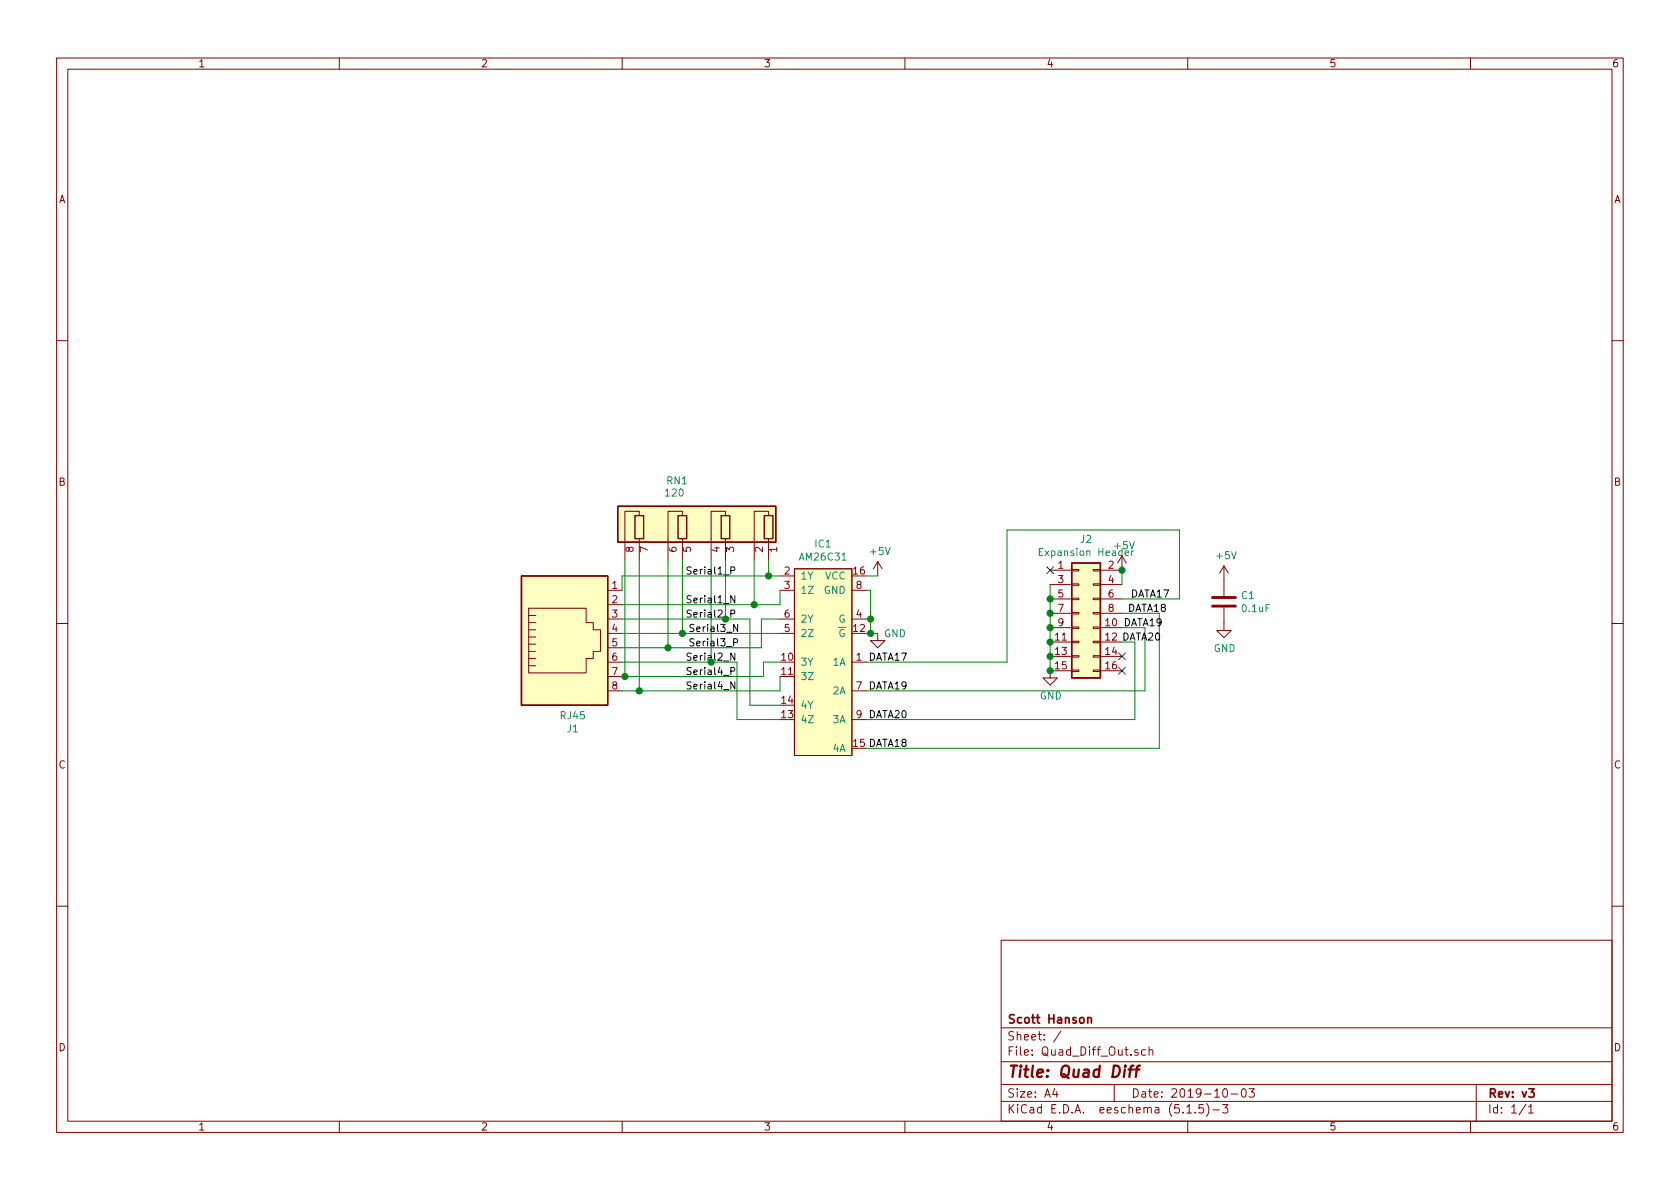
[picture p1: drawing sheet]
EESchema Schematic File Version 4
EELAYER 30 0
EELAYER END
$Descr A4 11693 8268
encoding utf-8
Sheet 1 1
Title "Quad Diff"
Date "2019-10-03"
Rev "v3"
Comp "Scott Hanson"
Comment1 ""
Comment2 ""
Comment3 ""
Comment4 ""
$EndDescr
$Comp
L Device:C C1
U 1 1
P 8520 4180
F 0 "C1" H 8635 4226 50  0000 L CNN
F 1 "0.1uF" H 8635 4135 50  0000 L CNN
F 2 "Capacitor_THT:C_Rect_L7.0mm_W2.0mm_P5.00mm" H 8558 4030 50  0001 C CNN
F 3 "~" H 8520 4180 50  0001 C CNN
F 4 "478-7336-1-ND" H 8520 4180 50  0001 C CNN "Digikey PN"
	1    8520 4180
	1    0    0    -1  
$EndComp
$Comp
L Connector:RJ45 J1
U 1 1
P 3930 4400
F 0 "J1" H 3987 5067 50  0000 C CNN
F 1 "RJ45" H 3987 4976 50  0000 C CNN
F 2 "Connector_RJ:RJ45_Amphenol_54602-x08_Horizontal" V 3930 4425 50  0001 C CNN
F 3 "~" V 3930 4425 50  0001 C CNN
F 4 "AE10392-ND" H 3930 4400 50  0001 C CNN "Digikey PN"
	1    3930 4400
	1    0    0    1   
$EndComp
$Comp
L power:+5V #PWR014
U 1 1
P 7810 3960
F 0 "#PWR014" H 7810 3810 50  0001 C CNN
F 1 "+5V" H 7825 4133 50  0000 C CNN
F 2 "" H 7810 3960 50  0001 C CNN
F 3 "" H 7810 3960 50  0001 C CNN
	1    7810 3960
	1    0    0    -1  
$EndComp
NoConn ~ 7310 3960
Wire Wire Line
	7810 3960 7810 4060
$Comp
L power:+5V #PWR015
U 1 1
P 8520 4030
F 0 "#PWR015" H 8520 3880 50  0001 C CNN
F 1 "+5V" H 8535 4203 50  0000 C CNN
F 2 "" H 8520 4030 50  0001 C CNN
F 3 "" H 8520 4030 50  0001 C CNN
	1    8520 4030
	1    0    0    -1  
$EndComp
$Comp
L power:GND #PWR016
U 1 1
P 8520 4330
F 0 "#PWR016" H 8520 4080 50  0001 C CNN
F 1 "GND" H 8525 4157 50  0000 C CNN
F 2 "" H 8520 4330 50  0001 C CNN
F 3 "" H 8520 4330 50  0001 C CNN
	1    8520 4330
	1    0    0    -1  
$EndComp
Wire Wire Line
	7810 4160 8210 4160
Wire Wire Line
	8210 4160 8210 3680
Wire Wire Line
	7810 4260 8070 4260
Wire Wire Line
	8070 4260 8070 5200
Wire Wire Line
	7810 4360 7970 4360
Wire Wire Line
	7970 4360 7970 4800
Text Label 7870 4160 0    50   ~ 0
DATA17
Text Label 7850 4260 0    50   ~ 0
DATA18
Text Label 7820 4360 0    50   ~ 0
DATA19
Text Label 7810 4460 0    50   ~ 0
DATA20
Wire Wire Line
	7310 4060 7310 4160
Connection ~ 7810 3960
$Comp
L Connector_Generic:Conn_02x08_Odd_Even J2
U 1 1
P 7510 4260
F 0 "J2" H 7560 4777 50  0000 C CNN
F 1 "Expansion Header" H 7560 4686 50  0000 C CNN
F 2 "Connector_PinSocket_2.54mm:PinSocket_2x08_P2.54mm_Vertical" H 7510 4260 50  0001 C CNN
F 3 "~" H 7510 4260 50  0001 C CNN
F 4 "S7111-ND" H 7510 4260 50  0001 C CNN "Digikey PN"
	1    7510 4260
	1    0    0    -1  
$EndComp
$Comp
L power:GND #PWR013
U 1 1
P 7310 4660
F 0 "#PWR013" H 7310 4410 50  0001 C CNN
F 1 "GND" H 7315 4487 50  0000 C CNN
F 2 "" H 7310 4660 50  0001 C CNN
F 3 "" H 7310 4660 50  0001 C CNN
	1    7310 4660
	1    0    0    -1  
$EndComp
Wire Wire Line
	7810 4460 7900 4460
Wire Wire Line
	7900 4460 7900 5000
Wire Wire Line
	7310 4160 7310 4260
Connection ~ 7310 4160
Connection ~ 7310 4660
Connection ~ 7310 4260
Wire Wire Line
	7310 4260 7310 4360
Connection ~ 7310 4360
Wire Wire Line
	7310 4360 7310 4460
Connection ~ 7310 4460
Wire Wire Line
	7310 4460 7310 4560
Connection ~ 7310 4560
Wire Wire Line
	7310 4560 7310 4660
NoConn ~ 7810 4560
NoConn ~ 7810 4660
$Comp
L AM26C31:AM26C31 IC1
U 1 1
P 5730 4600
F 0 "IC1" H 5730 5425 50  0000 C CNN
F 1 "AM26C31" H 5730 5334 50  0000 C CNN
F 2 "Package_DIP:DIP-16_W7.62mm" H 5530 3800 50  0001 L CNN
F 3 "http://www.ti.com.cn/cn/lit/ds/symlink/am26c31.pdf" H 5530 3700 50  0001 L CNN
F 4 "4975637" H 5530 3600 50  0001 L CNN "Farnell"
F 5 "296-6785-5-ND" H 5730 4600 50  0001 C CNN "Digikey PN"
	1    5730 4600
	-1   0    0    -1  
$EndComp
Wire Wire Line
	5430 4000 5350 4000
Wire Wire Line
	4330 4000 4330 4100
Wire Wire Line
	4330 4200 5250 4200
Wire Wire Line
	5430 4200 5430 4100
Wire Wire Line
	4330 4300 5050 4300
Wire Wire Line
	5220 4300 5220 4900
Wire Wire Line
	5220 4900 5430 4900
Wire Wire Line
	5130 5000 5430 5000
Wire Wire Line
	5430 4300 5300 4300
Wire Wire Line
	5430 4700 5430 4800
Wire Wire Line
	5430 4800 4450 4800
Wire Wire Line
	4330 4700 4350 4700
Wire Wire Line
	5315 4700 5315 4600
Wire Wire Line
	5315 4600 5430 4600
$Comp
L power:+5V #PWR01
U 1 1
P 6110 4000
F 0 "#PWR01" H 6110 3850 50  0001 C CNN
F 1 "+5V" H 6125 4173 50  0000 C CNN
F 2 "" H 6110 4000 50  0001 C CNN
F 3 "" H 6110 4000 50  0001 C CNN
	1    6110 4000
	1    0    0    -1  
$EndComp
$Comp
L power:GND #PWR04
U 1 1
P 6110 4400
F 0 "#PWR04" H 6110 4150 50  0001 C CNN
F 1 "GND" H 6230 4400 50  0000 C CNN
F 2 "" H 6110 4400 50  0001 C CNN
F 3 "" H 6110 4400 50  0001 C CNN
	1    6110 4400
	1    0    0    -1  
$EndComp
Text Label 6045 4600 0    50   ~ 0
DATA17
Text Label 6045 5200 0    50   ~ 0
DATA18
Text Label 6045 4800 0    50   ~ 0
DATA19
Text Label 6045 5000 0    50   ~ 0
DATA20
Text Label 4770 4800 0    50   ~ 0
Serial4_N
Text Label 4770 4700 0    50   ~ 0
Serial4_P
Text Label 4790 4500 0    50   ~ 0
Serial3_P
Text Label 4770 4200 0    50   ~ 0
Serial1_N
Text Label 4770 4000 0    50   ~ 0
Serial1_P
Text Label 4770 4600 0    50   ~ 0
Serial2_N
Text Label 4770 4300 0    50   ~ 0
Serial2_P
$Comp
L Device:R_Pack04_SIP RN1
U 1 1
P 4850 3690
F 0 "RN1" H 5065 4045 50  0000 R CNN
F 1 "120" H 5080 3960 50  0000 R CNN
F 2 "Resistor_THT:R_Array_SIP8" V 5525 3690 50  0001 C CNN
F 3 "http://www.vishay.com/docs/31509/csc.pdf" H 4850 3690 50  0001 C CNN
F 4 "4608X-2-121LF-ND" H 4850 3690 50  0001 C CNN "Digikey PN"
	1    4850 3690
	-1   0    0    -1  
$EndComp
Wire Wire Line
	4350 3890 4350 4700
Connection ~ 4350 4700
Wire Wire Line
	4450 3890 4450 4800
Connection ~ 4450 4800
Wire Wire Line
	4450 4800 4330 4800
Wire Wire Line
	5050 3890 5050 4300
Connection ~ 5050 4300
Wire Wire Line
	5050 4300 5220 4300
Wire Wire Line
	5250 3890 5250 4200
Connection ~ 5250 4200
Wire Wire Line
	5250 4200 5430 4200
Wire Wire Line
	5350 3890 5350 4000
Connection ~ 5350 4000
Wire Wire Line
	6030 4600 7010 4600
Wire Wire Line
	7010 4600 7010 3680
Wire Wire Line
	7010 3680 8210 3680
Wire Wire Line
	7900 5000 6030 5000
Wire Wire Line
	6030 4800 7970 4800
Wire Wire Line
	6030 5200 8070 5200
Wire Wire Line
	6030 4000 6110 4000
Wire Wire Line
	6030 4100 6060 4100
Wire Wire Line
	6060 4100 6060 4300
Wire Wire Line
	6060 4400 6030 4400
Wire Wire Line
	6110 4400 6060 4400
Connection ~ 6060 4400
Wire Wire Line
	4350 4700 5315 4700
Wire Wire Line
	6030 4300 6060 4300
Connection ~ 6060 4300
Wire Wire Line
	6060 4300 6060 4400
Text Label 4790 4400 0    50   ~ 0
Serial3_N
Wire Wire Line
	4330 4000 5350 4000
Wire Wire Line
	5130 4600 5130 5000
Wire Wire Line
	4330 4600 4950 4600
Wire Wire Line
	4950 3890 4950 4600
Connection ~ 4950 4600
Wire Wire Line
	4950 4600 5130 4600
Wire Wire Line
	5300 4500 5300 4300
Wire Wire Line
	4330 4500 4650 4500
Wire Wire Line
	4330 4400 4750 4400
Wire Wire Line
	4650 3890 4650 4500
Connection ~ 4650 4500
Wire Wire Line
	4650 4500 5300 4500
Wire Wire Line
	4750 3890 4750 4400
Connection ~ 4750 4400
Wire Wire Line
	4750 4400 5430 4400
$EndSCHEMATC
